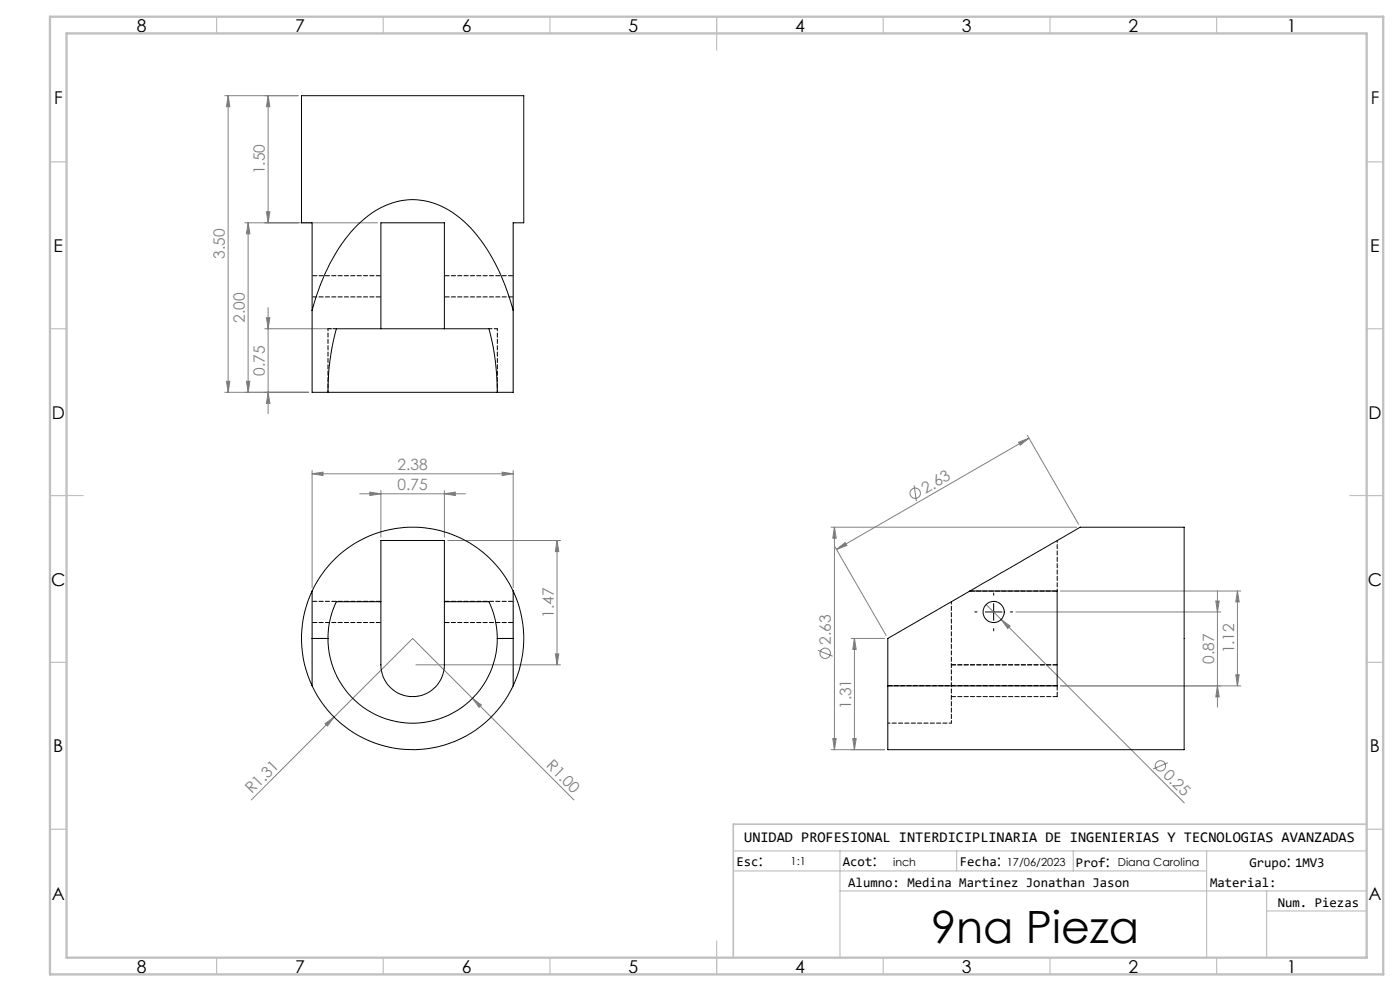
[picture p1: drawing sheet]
<svg xmlns="http://www.w3.org/2000/svg" width="420mm" height="297mm" viewBox="0 0 420 297" stroke-linecap="round" stroke-linejoin="round" font-family="sans-serif">
<g fill="none" stroke="#808080" stroke-width=".3">
<path d="M67.5 28.7h22M68.4 28.7l.6 3.3h-1.1zM68.4 28.7v88.9M80.4 28.7l.6 3.3h-1.1zM80.4 28.7v38.1M73.4 66.8h39.9M74.4 66.8l.6 3.3h-1.1zM74.4 66.8v50.8M79.9 63.5h1.1l-.6 3.3zM79.4 98.5h20.5M79.9 95.2h1.1l-.6 3.3zM80.4 92.2v31.7"/>
<path d="M67.9 114.3h1.1l-.6 3.3zM73.9 114.3h1.1l-.6 3.3zM80.4 117.6l.6 3.3h-1.1zM92.6 117.6h-25.1M305.6 132.5l3.1-1.2-2.6 2.1zM308.2 130.5l15.4 26.6M308.7 131.3l-57.8 33.4M93.6 142l3.3-.5v1zM93.6 141v35.2M93.6 142h60.4M107.9 148h31.8M110.9 147.5l3.4 .5-3.4 .5z"/>
<path d="M114.3 147v14M133.3 148l3.3-.5v1zM133.3 147v14M150.6 141.5l3.4 .5-3.4 .5zM154 141v35.1M249.3 158h73.8M250.3 158l.6 3.3h-1.1zM250.3 158v66.7M274.2 145.4l.7 4.8M134.3 162h33.8M167.1 162l.5 3.3h-1zM167.1 162v37.2"/>
<path d="M250.4 163.8l15.5 26.7M250.9 164.7l2.6-2.1 .6 .9zM318.1 177.1h54.2M365.2 177.1v34.8M371.2 177.1v28.5M371.2 177.1l.6 3.3h-1.1zM124.8 199.2h43.3M166.6 196h1l-.5 3.2zM245.4 194.9l4.4 1.8M255.3 191.3h10.1M256.3 191.3l.6 3.3h-1.1zM256.3 191.3v33.4"/>
<path d="M295.8 181.2l4.6 4.5M300.4 185.7l2.6 1.9-.7 .7zM300.4 185.7l54.9 54.9M304.8 183.4h61.5M364.7 180.1h1.1l-.6 3.3zM97.5 216.9l2.7-2-2 2.7zM141.7 209.3l2.7 2-.7 .7zM141.7 209.3l-17.9-18-48.4 48.4M141.7 209.3l30.5 30.4M365.2 205.6l.6 3.3h-1.1zM370.7 202.2h1.1l-.6 3.4zM372.3 205.6h-54.2"/>
<path d="M249.3 224.7h16.1M249.8 221.4h1.1l-.6 3.3zM255.8 221.4h1.1l-.6 3.3zM350.3 228.6l-4.4 1.9"/>
<circle cx="274.6" cy="147.8" r="1.55"/>
<circle cx="247.6" cy="195.8" r="1.55"/>
<circle cx="348.1" cy="229.5" r="1.55"/>
</g>
<path d="M298.1 178.4v-.7M293.1 183.4h-.7M298.1 188.4v.7M303.1 183.4h.7" fill="none" stroke="#000" stroke-width=".3" stroke-dasharray="15.2 1.3 1.3 1.3"/>
<path d="M295.6 183.4h5M298.1 180.9v5" fill="none" stroke="#000" stroke-width=".3"/>
<g fill="none" stroke="#c0c0c0" stroke-width=".35">
<path d="M65 5v5M115 5v5M165 5v5M215 5v10M265 5v5M315 5v5M365 5v5M15 48.5h5M410 48.5h5M15 98.5h5M410 98.5h5M15 148.5h10"/>
<path d="M405 148.5h10M15 198.5h5M410 198.5h5M15 248.5h5M220 255h190M252 255v32M287 255v6M322 255v6M362 255v32M410 248.5h5M220 261h142M252 267h158"/>
<path d="M380 273h30M380 267v20M65 287v5M115 287v5M165 287v5M215 282v10M265 287v5M315 287v5M365 287v5"/>
</g>
<path d="M410 247h-190v40" fill="none" stroke="#c0c0c0" stroke-width=".5"/>
<path d="M15 5h400v287h-400zM20 10h390v277h-390z" fill="none" stroke="#c0c0c0" stroke-width=".7"/>
<g fill="#808080">
<path d="M97.5 216.9l2.7-2-2 2.7z"/>
<path d="M300.4 185.7l2.6 1.9-.7 .7z"/>
<path d="M141.7 209.3l2.7 2-.7 .7z"/>
<path d="M93.6 142l3.3-.5v1zM150.6 141.5l3.4 .5-3.4 .5z"/>
<path d="M133.3 148l3.3-.5v1zM110.9 147.5l3.4 .5-3.4 .5z"/>
<path d="M250.9 164.7l2.6-2.1 .6 .9zM305.6 132.5l3.1-1.2-2.6 2.1z"/>
<path d="M67.9 114.3h1.1l-.6 3.3zM68.4 28.7l.6 3.3h-1.1z"/>
<path d="M370.7 202.2h1.1l-.6 3.4zM371.2 177.1l.6 3.3h-1.1z"/>
<path d="M167.1 162l.5 3.3h-1zM166.6 196h1l-.5 3.2zM250.3 158l.6 3.3h-1.1zM249.8 221.4h1.1l-.6 3.3zM364.7 180.1h1.1l-.6 3.3zM365.2 205.6l.6 3.3h-1.1zM79.9 95.2h1.1l-.6 3.3zM80.4 117.6l.6 3.3h-1.1zM74.4 66.8l.6 3.3h-1.1zM73.9 114.3h1.1l-.6 3.3zM80.4 28.7l.6 3.3h-1.1zM79.9 63.5h1.1l-.6 3.3z"/>
<path d="M256.3 191.3l.6 3.3h-1.1zM255.8 221.4h1.1l-.6 3.3z"/>
</g>
<g fill="none" stroke="#000" stroke-width=".3">
<path d="M114.3 98.5h-13.4a71.9 71.9 0 0 0-2.5 19.1M114.3 98.5h19M114.3 98.5v-31.7h19v31.7M133.3 98.5h13.4a71.9 71.9 0 0 1 2.5 19.1M154 93a55.4 55.4 0 0 0-15-26.8 21.2 21.2 0 0 0-24.8-3.9 38.8 38.8 0 0 0-16 18.3l-2.2 5.1-2.4 7.3M98.4 117.6h-4.8v-50.8h-3.1v-38.1h66.6v38.1h-3.1v50.8h-4.8M98.4 117.6h50.8M93.6 177.2a33.1 33.1 0 0 0 0 28.3M93.6 177.2v28.3M114.3 162h19v37.2a9.5 9.5 0 0 1-9.5 9.6 9.5 9.5 0 0 1-9.5-9.6zM154 177.1a33.3 33.3 0 0 0-30.2-19.1 33.3 33.3 0 0 0-30.2 19.2M154 177.1a33.3 33.3 0 0 1 0 28.5"/>
<path d="M154 177.1v28.5M291 177.1l33.1-19.1h31.1v66.7h-88.9v-19.1M291 177.1h26.1v28.5h-50.8M291 177.1l-24.7 14.2v14.3M93.6 191.3h4.8M98.4 191.3a25.4 25.4 0 0 0 25.4 25.5 25.4 25.4 0 0 0 25.4-25.5M114.3 180.3h-13.4a25.5 25.5 0 0 0-2.5 11M133.3 180.3h13.4a25.5 25.5 0 0 1 2.5 11M149.2 191.3h4.8M93.6 205.5a33.4 33.4 0 0 0 30.2 19.2 33.4 33.4 0 0 0 30.2-19.1"/>
<circle cx="298.1" cy="183.4" r="3.2"/>
</g>
<path d="M93.6 89h20.7M114.3 82.6h-20.7M133.3 89h20.7M154 82.6h-20.7M93.6 186.6h20.7M114.3 180.2h-20.7M133.3 186.6h20.7M154 180.2h-20.7" fill="none" stroke="#000" stroke-width=".3" stroke-dasharray="1.3 .6" stroke-dashoffset="-.2"/>
<path d="M317.2 199.2h-31.8M285.4 208.8h31.8M317.2 205.5h-50.8M317.2 208.8v-3.3" fill="none" stroke="#000" stroke-width=".3" stroke-dasharray="1.3 .6"/>
<path d="M317.2 177.1h-26.3" fill="none" stroke="#000" stroke-width=".3" stroke-dasharray="1.3 .6" stroke-dashoffset="-.1"/>
<path d="M285.4 216.7v-36.4" fill="none" stroke="#000" stroke-width=".3" stroke-dasharray="1.3 .6" stroke-dashoffset=".5"/>
<path d="M317.2 177.1v-15.1" fill="none" stroke="#000" stroke-width=".3" stroke-dasharray="1.3 .6" stroke-dashoffset=".7"/>
<path d="M98.4 98.5v19.1M149.2 117.6v-19.1M266.4 216.7h19" fill="none" stroke="#000" stroke-width=".3" stroke-dasharray="1.3 .6" stroke-dashoffset=".6"/>
<path d="M100.9 98.5h-2.5M149.2 98.5h-2.5" fill="none" stroke="#000" stroke-width=".3" stroke-dasharray="1.3 .6" stroke-dashoffset=".3"/>
<text font-size="13.3" x="279.4" y="282.7">9na Pieza</text>
<g font-size="5.3">
<text x="41" y="9.5">8</text>
<text x="88.5" y="9.5">7</text>
<text x="138.5" y="9.5">6</text>
<text x="188.5" y="9.5">5</text>
<text x="238.5" y="9.5">4</text>
<text x="288.5" y="9.5">3</text>
<text x="338.5" y="9.5">2</text>
<text x="386" y="9.5">1</text>
<text x="16.2" y="31.3">F</text>
<text x="411.2" y="31.3">F</text>
<text x="16.1" y="75.5">E</text>
<text x="411.1" y="75.5">E</text>
<text x="15.5" y="125.5">D</text>
<text x="410.5" y="125.5">D</text>
<text x="15.4" y="175.5">C</text>
<text x="410.4" y="175.5">C</text>
<text x="16" y="225.5">B</text>
<text x="411" y="225.5">B</text>
<text x="15.5" y="269.8">A</text>
<text x="410.5" y="269.8">A</text>
<text x="41" y="291.5">8</text>
<text x="88.5" y="291.5">7</text>
<text x="138.5" y="291.5">6</text>
<text x="188.5" y="291.5">5</text>
<text x="238.5" y="291.5">4</text>
<text x="288.5" y="291.5">3</text>
<text x="338.5" y="291.5">2</text>
<text x="386" y="291.5">1</text>
</g>
<g font-size="4.7" fill="#808080">
<text x="79.5" y="52.2" transform="rotate(-90 79.5 52.2)">1.50</text>
<text x="67.5" y="77.6" transform="rotate(-90 67.5 77.6)">3.50</text>
<text x="73.5" y="96.7" transform="rotate(-90 73.5 96.7)">2.00</text>
<text x="79.5" y="112.6" transform="rotate(-90 79.5 112.6)">0.75</text>
<text x="119.3" y="141">2.38</text>
<text x="119.3" y="147">0.75</text>
<text x="277.7" y="148" transform="rotate(-30 277.7 148)">2.63</text>
<text x="166.1" y="185.1" transform="rotate(-90 166.1 185.1)">1.47</text>
<text x="249.3" y="193.2" transform="rotate(-90 249.3 193.2)">2.63</text>
<text x="370.2" y="195.8" transform="rotate(-90 370.2 195.8)">1.12</text>
<text x="364.2" y="199" transform="rotate(-90 364.2 199)">0.87</text>
<text x="255.3" y="212.5" transform="rotate(-90 255.3 212.5)">1.31</text>
<text x="163.6" y="229.7" transform="rotate(45 163.6 229.7)">R1.00</text>
<text x="348.8" y="232.5" transform="rotate(45 348.8 232.5)">0.25</text>
<text x="75.6" y="238.1" transform="rotate(-45 75.6 238.1)">R1.31</text>
</g>
<g font-size="4.7">
<text x="227.6" y="259.5">:</text>
<text x="261.7" y="259.5">:</text>
<text x="299" y="259.5">:</text>
<text x="331.7" y="259.9">:</text>
<text x="385.9" y="259.9">:</text>
</g>
<text font-size="4.4" x="223.3" y="252.5">UNIDAD PROFESIONAL INTERDICIPLINARIA DE INGENIERIAS Y TECNOLOGIAS AVANZADAS</text>
<g font-size="4">
<text x="220.9" y="259.4">Esc</text>
<text x="252.9" y="259.4">Acot</text>
<text x="287.9" y="259.4">Fecha</text>
<text x="322.8" y="259.9">Prof</text>
<text x="374.8" y="259.9">Grupo 1MV3</text>
<text x="254.5" y="265.7">Alumno: Medina Martinez Jonathan Jason</text>
<text x="363" y="265.7">Material:</text>
<text x="383.3" y="271.7">Num. Piezas</text>
</g>
<g font-size="3.3">
<text x="237.2" y="259.3">1:1</text>
<text x="267.9" y="259.5">inch</text>
<text x="302" y="259.5">17/06/2023</text>
<text x="335.3" y="259.5">Diana Carolina</text>
</g>
</svg>
